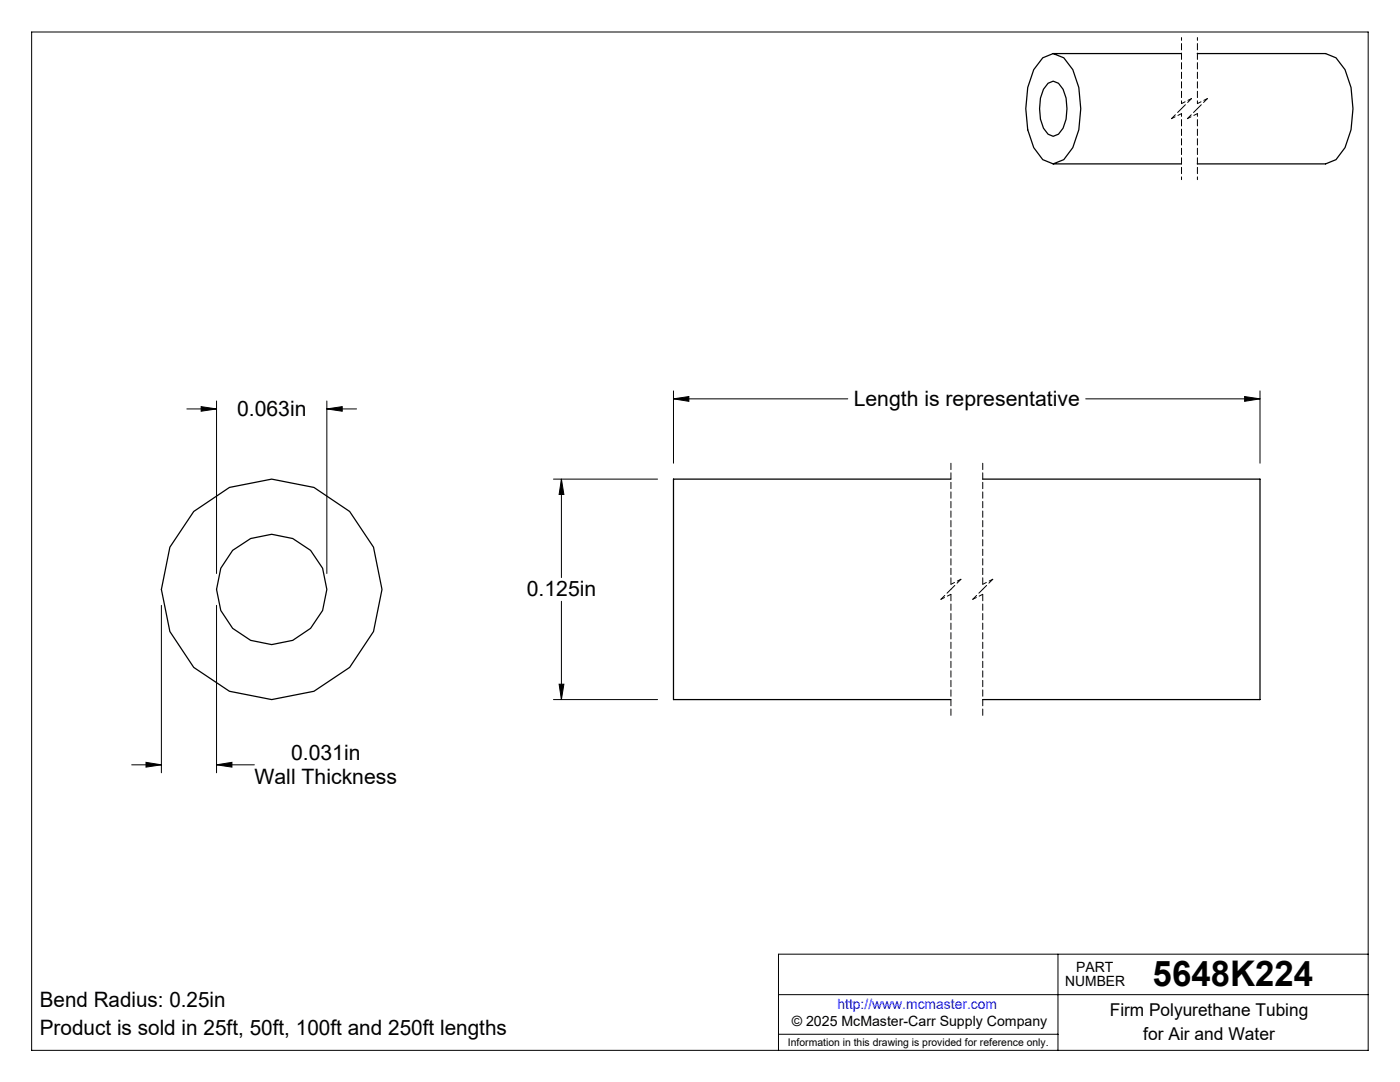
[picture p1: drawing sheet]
<svg xmlns="http://www.w3.org/2000/svg" width="279mm" height="216mm" viewBox="0 0 279 216" stroke-linecap="round" stroke-linejoin="round" font-family="sans-serif">
<g fill="none" stroke="#000" stroke-width=".2">
<path d="M6.3 6.4h266.7v203.2h-266.7zM134.4 78v14.4M134.4 79.6h34.8M134.4 79.6l3.1-.5v1zM216.7 79.6h34.8M248.4 79.1l3.1 .5-3.1 .5zM251.5 78v14.4M37.3 81.6h5.9M40.1 81.1l3.1 .5-3.1 .5zM43.2 80v34.4M65.2 80v34.4M65.2 81.6h6"/>
<path d="M65.2 81.6l3.1-.5v1zM110.5 95.6h20.7M112 95.6v19.7M112 95.6l.5 3.1h-.9zM112 120v19.6M32.2 120.8v33.4M43.2 120.8v33.4M110.5 139.6h20.7M111.6 136.5h.9l-.5 3.1zM26.3 152.6h5.9M29.1 152.1l3.1 .5-3.1 .5zM43.2 152.6l3.1-.5v1z"/>
<path d="M43.2 152.6h7.6M155.4 198.5h117.6M211.1 190.4v19.2M273 190.4h-117.6v19.2M155.4 206.4h55.7"/>
</g>
<path d="M189.8 92.4v24.2M196.1 92.4v24.2M189.8 118.6v24.2M196.1 118.6v24.2" fill="none" stroke="#000" stroke-width=".2" stroke-dasharray="1.3 .6"/>
<path d="M233.8 23.7l2-1M235.8 20.7l2-1M237 23.7l2-1M239 20.7l2-1M187.8 119.6l2-1M189.8 116.6l2-1M194.1 119.6l2-1M196.1 116.6l2-1" fill="none" stroke="#000" stroke-width=".2" stroke-dasharray="1.3 .6" stroke-dashoffset=".5"/>
<path d="M237.8 19.7l-2 2M241 19.7l-2 2M235.8 21.7l-2 2M239 21.7l-2 2M189.8 117.6l-2 2M191.8 115.6l-2 2M196.1 117.6l-2 2M198.1 115.6l-2 2" fill="none" stroke="#000" stroke-width=".2" stroke-dasharray="1.3 .6" stroke-dashoffset=".2"/>
<path d="M235.8 7.5v13.2M239 7.5v13.2M235.8 22.7v13.1M239 22.7v13.1" fill="none" stroke="#000" stroke-width=".2" stroke-dasharray="1.3 .6" stroke-dashoffset=".7"/>
<path d="M112 95.6l.5 3.1h-.9zM111.6 136.5h.9l-.5 3.1zM134.4 79.6l3.1-.5v1zM248.4 79.1l3.1 .5-3.1 .5zM40.1 81.1l3.1 .5-3.1 .5zM65.2 81.6l3.1-.5v1zM43.2 152.6l3.1-.5v1zM29.1 152.1l3.1 .5-3.1 .5z" fill="#000"/>
<g fill="none" stroke="#000" stroke-width=".25">
<path d="M208.1 11.5l2.1-.8 2.1 .8 1.8 2.4a19.9 19.9 0 0 1 0 15.6l-1.8 2.4-2.1 .8-2.1-.8-1.8-2.4a19.9 19.9 0 0 1 0-15.6zM209.2 16.6l1-.4 1 .4 1 1.2a10.1 10.1 0 0 1 0 7.8l-1 1.2-1 .4-1-.4-1-1.2a10.1 10.1 0 0 1 0-7.8zM210.2 10.7h25.6M238.9 10.7h25.6l2.1 .8 1.8 2.4a19.9 19.9 0 0 1 0 15.6l-1.8 2.4-2.1 .8h-25.6M210.2 32.7h25.6M189.8 95.6h-55.4v44h55.4M196.1 95.6h55.4v44h-55.4"/>
<circle cx="54.2" cy="117.6" r="11"/>
<circle cx="54.2" cy="117.6" r="22"/>
</g>
<text font-size="7.1" x="230" y="196.8">5648K224</text>
<g font-size="4.2">
<text x="47.3" y="83">0.063in</text>
<text x="170.4" y="81">Length is representative</text>
<text x="105.1" y="119">0.125in</text>
<text x="58.1" y="151.6">0.031in</text>
<text x="50.8" y="156.4">Wall Thickness</text>
<text x="7.9" y="200.9">Bend Radius: 0.25in</text>
<text x="7.9" y="206.5">Product is sold in 25ft, 50ft, 100ft and 250ft lengths</text>
</g>
<g font-size="3.5">
<text x="221.5" y="202.8">Firm Polyurethane Tubing</text>
<text x="228.2" y="207.5">for Air and Water</text>
</g>
<g font-size="2.8">
<text x="212.6" y="196.8">NUMBER</text>
<text x="214.8" y="194">PART</text>
<text x="158" y="204.8">© 2025 McMaster-Carr Supply Company</text>
</g>
<text font-size="2.8" fill="#00f" x="167.1" y="201.4">http://www.mcmaster.com</text>
<text font-size="2.1" x="157.3" y="208.6">Information in this drawing is provided for reference only.</text>
</svg>
